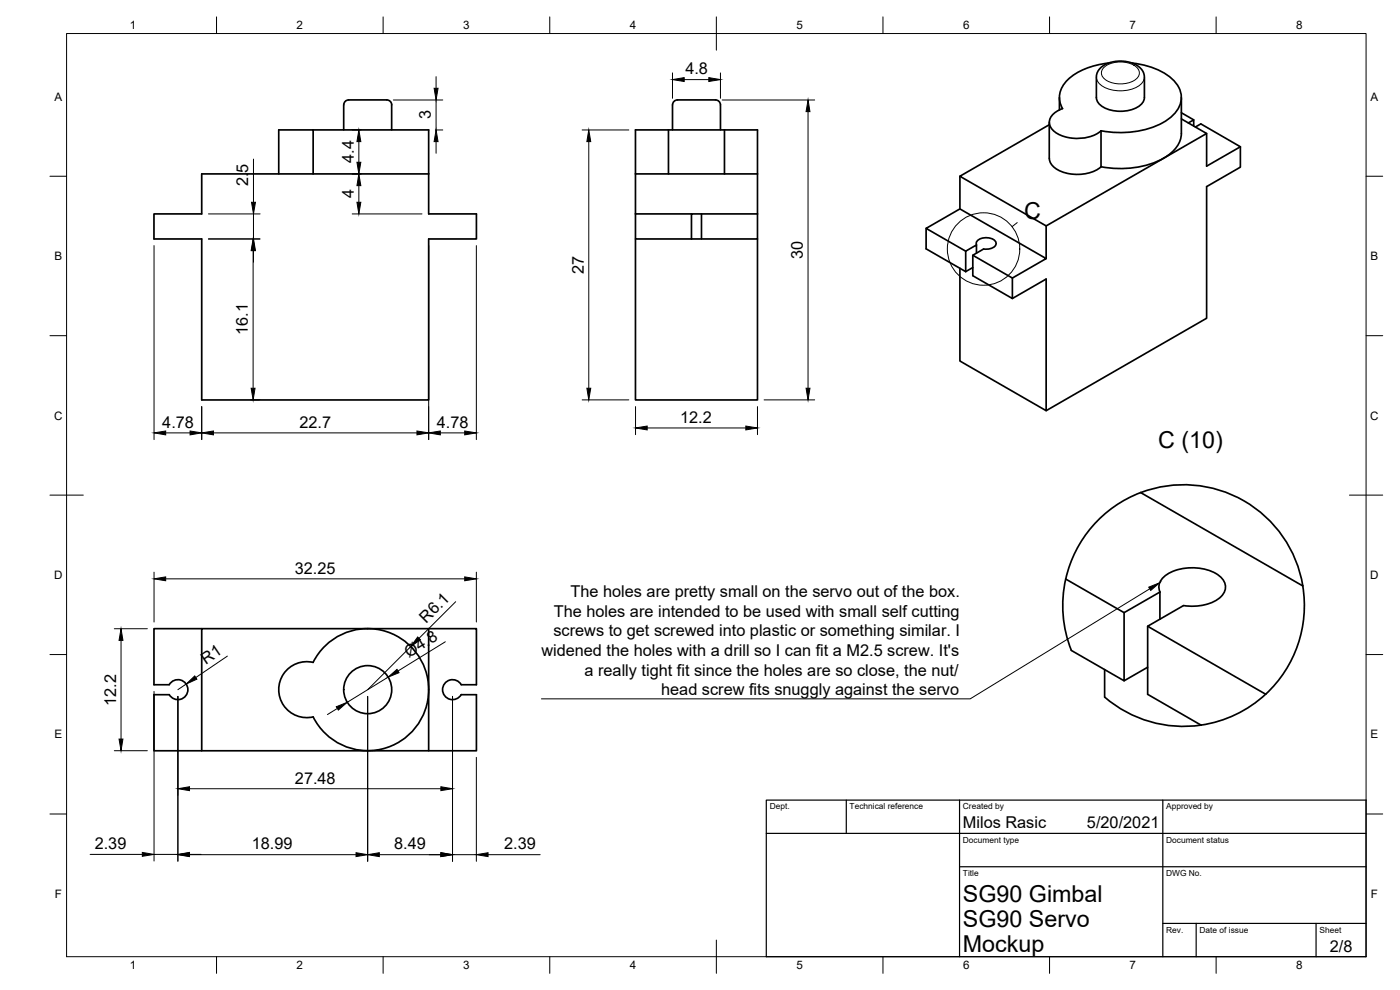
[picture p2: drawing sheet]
<svg xmlns="http://www.w3.org/2000/svg" width="420mm" height="297mm" viewBox="0 0 420 297" stroke-linecap="round" stroke-linejoin="round" font-family="sans-serif">
<!-- layer: Visible -->
<g fill="none" stroke="#000" stroke-width=".51">
<path d="M332.8 18.9a20.3 20.3 0 0 0-13.1 5.8 6.6 6.6 0 0 0-.8 7.9 4.9 4.9 0 0 0-4 4.3 5.7 5.7 0 0 0 4.7 4.1 12.3 12.3 0 0 0 10.8-1.8M339.7 18.9a19 19 0 0 1 13.6 6.5 6.8 6.8 0 0 1-1.2 9.1 24.2 24.2 0 0 1-17.4 5.2l-4.3-.5M94 39h34.7v25.2h14.3v7.5h-14.3v48.3h-68.2v-48.3h-14.3v-7.5h14.3v-12h68.2M103.1 31.5v7.5M103.2 31.5a2.05 2.05 0 0 1 2.5-1.5h9.3a2.08 2.08 0 0 1 2.6 1.5M117.5 31.5v7.5M200.6 39v13.2M201.8 31.5v7.5M201.8 31.5a2.04 2.04 0 0 1 2.5-1.5h9.4a2.06 2.06 0 0 1 2.5 1.5M216.2 31.5v7.5M217.4 39v13.2M314.9 36.7v10.8a5.6 5.6 0 0 0 5 4.4 12.4 12.4 0 0 0 10.5-1.9"/>
<path d="M317.9 29.3v3.7M330.2 20.5l2.2-1.5 3-.6 3.2 .2 2.5 1 1.5 1.2 .7 1.3 .2 7.1a5.2 5.2 0 0 1-5 4 9.1 9.1 0 0 1-9.1-2.6l-.4-1.4 .1-6.5 .5-1.5zM330.4 39.3v10.7M354.5 29.3v10.7a9.1 9.1 0 0 1-5.3 7.5 28.6 28.6 0 0 1-18.8 2.5M354.5 35.7l7.6 4.4-48.1 27.7-25.9-14.9 26.8-15.5M354.5 33.8l3.7 2.2M356.6 36.9l1.6-.9v1.8M358.8 38.1l1.6-.9 11.9 6.8-10.2 5.9v-9.8M83.7 52.2v-13.2h10.3v13.2M190.7 52.2h36.6M288.1 52.9v9.8M372.3 44v6.2l-10.2 5.8v39.5l-48.1 27.7"/>
<path d="M190.7 64.2v-25.2h36.6v25.2M190.7 64.2v7.5h16.8M190.7 71.7v48.3h36.6v-48.3M190.7 64.2h16.8M210.5 64.2v7.5M227.3 64.2h-19.8v7.5M227.3 64.2v7.5h-19.8M277.9 68.5v6.2l11.9 6.8M289.8 75.4l-11.9-6.9 10.2-5.8 25.9 14.9-10.2 5.8-11.8-6.8M293.1 76v-2.5l-3.3 1.9v6.1M293.1 73.5a1.56 1.56 0 0 1 1.4-2 3.7 3.7 0 0 1 4.4 1.3 2.47 2.47 0 0 1-3.1 2l-.6-.1-3.2 1.9v6.1l11.8 6.9v-6.2M314 67.8v9.8"/>
<path d="M288.1 80.5v27.8l25.9 14.9v-39.5l-10.2 5.9M292 80.3l-2.2 1.2M342.3 147.8l48.7 28M342.4 147.8a36.3 36.3 0 0 0-20.9 47.3l15.9 9.2v-20.5M342.4 147.8a36.2 36.2 0 0 1 48.6 28M319.8 173.7l17.6 10.1 10.7-6.2v8.2M348.1 177.6a4.3 4.3 0 0 1 2.6-5.5 15.3 15.3 0 0 1 15 .5 4 4 0 0 1 .1 7 14.7 14.7 0 0 1-10.6 2.1l-10.8 6.2 35.4 20.4M391 175.8a36.3 36.3 0 0 1-11.1 32.5M60.5 188.6h-14.3v16.9l4.6-.1a3 3 0 0 1 4.5-.8 3 3 0 0 1 0 4.6 3 3 0 0 1-4.5-.8h-4.6v16.9h14.3M60.5 188.6h68.2v36.7h-68.2zM128.7 188.6h14.3v16.9l-4.6-.1a3 3 0 0 0-4.5-.8 3 3 0 0 0 0 4.6 3 3 0 0 0 4.5-.8h4.6v16.9h-14.3M344.4 187.9v20.4l16.1 9.3"/>
<path d="M86.5 200.6a8.4 8.4 0 0 1 7.5-1.8 18.3 18.3 0 0 1 27.8-6.1 18.3 18.3 0 0 1 0 28.5 18.3 18.3 0 0 1-27.8-6.1 8.4 8.4 0 0 1-9.4-4.3 8.4 8.4 0 0 1 1.9-10.2zM331.5 200.9v8.3M344.4 200.2l-7 4.1M379.9 208.3a36.3 36.3 0 0 1-48.4 .9"/>
<circle cx="110.4" cy="206.9" r="7.2"/>
</g>
<!-- layer: Visible Narrow -->
<path d="M329 23.1a5.2 5.2 0 0 0 5 3.9 9.1 9.1 0 0 0 9.1-2.6l.4-1.3M331.5 20a8.2 8.2 0 0 1 9.9 .5 2.35 2.35 0 0 1-1.1 3.7 8.3 8.3 0 0 1-9.2-.9 2.19 2.19 0 0 1 .4-3.3z" fill="none" stroke="#000" stroke-width=".3"/>
<!-- layer: Border -->
<g fill="none" stroke="#000" stroke-width=".3">
<path d="M20 10.1h390v276.9h-390zM65 5.1v5M115 5.1v5M165 5.1v5M215 5.1v10M265 5.1v5M315 5.1v5M365 5.1v5M15 52.9h5M410 52.9h5M15 100.7h5M410 100.7h5"/>
<path d="M15 148.6h10M405 148.6h10M15 196.4h5M410 196.4h5M15 244.2h5M410 244.2h5M65 287v5M115 287v5M165 287v5M215 282.1v9.9M265 287v5M315 287v5"/>
<path d="M365 287v5"/>
</g>
<!-- layer: TitleBlock -->
<path d="M230 240.1h180v46.9h-180zM230 250h180M254 240.1v9.9M288 240.1v46.9M349 240.1v46.9M288 260.1h122M349 277.1h61M359 277.1v9.9M395 277.1v9.9" fill="none" stroke="#000" stroke-width=".36"/>
<!-- layer: Dimensions -->
<g fill="none" stroke="#000" stroke-width=".3">
<path d="M105.7 39h2.7M118 30h14.9M130.6 39h2.3M130.9 23v3.5M130.9 30v9M174.7 39h14M201.8 21.9v7.6M205.3 23.9h7.4M216.2 21.9v7.6M216.7 30h27.8M242.5 33.5v83M76.1 47.7v13"/>
<path d="M105.7 52.2h2.7M107.7 42.5v6.2M107.7 55.7v5M130.9 42.5v3.5M176.7 42.5v74M46.2 73.7v58.2M62.5 71.7h15.6M62.5 64.2h15.6M76 75.2v41.3M76.1 64.2v7.5M76.1 75.2v3.5M105.7 64.2h20.9"/>
<path d="M128.7 73.7v58.2M143 73.7v58.2M75.2 120h2.8M174.7 120h14M229.3 120h15.2M49.7 129.9h7.3M60.5 122v9.9M64.1 129.9h61M132.1 129.9h7.4M190.7 122v8.4M194.2 128.4h29.6M227.3 122v8.4"/>
<path d="M46.2 171.7v14.9M49.7 173.7h89.8M143 171.7v14.9M34.3 188.6h9.9M36.3 192.1v29.6M68.2 196.9l-9.4 6.4M123.3 194l-13 12.9M133.6 192.6l-14.2 8.7M136.8 180.5l-11 11M46.2 207.4v50.9M53.4 208.9v49.5M55.9 205.3l-2.5 1.6"/>
<path d="M101.2 212.6l-2.9 1.8M110.3 208.9v49.5M116.5 203.2l-12.3 7.5M135.8 208.9v49.5M34.3 225.2h9.9M56.9 236.7h75.4M143 227.2v31.2M27.1 256.4h15.6M46.2 256.4h7.2M56.9 256.4h49.9M56.9 256.4h3.5M113.8 256.4h18.5"/>
<path d="M135.8 256.4h7.2M146.5 256.4h15.6"/>
</g>
<g fill="#000" stroke="#000" stroke-width=".3">
<path d="M130.3 26.5h1.2l-.6 3.5zM201.8 23.9l3.5-.6v1.2zM212.7 23.3l3.5 .6-3.5 .6zM242.5 30l.6 3.5h-1.2zM107.7 52.2l.6 3.5h-1.2zM107.7 39l.6 3.5h-1.2zM107.1 48.7h1.2l-.6 3.5zM130.9 39l.6 3.5h-1.2zM176.7 39l.6 3.5h-1.2zM76 71.7l.5 3.5h-1.1zM76.1 71.7l.6 3.5h-1.2zM75.5 60.7h1.2l-.6 3.5z"/>
<path d="M107.1 60.7h1.2l-.6 3.5zM75.4 116.5h1.1l-.5 3.5zM176.1 116.5h1.2l-.6 3.5zM241.9 116.5h1.2l-.6 3.5zM46.2 129.9l3.5-.6v1.2zM57 129.3l3.5 .6-3.5 .6zM60.5 129.9l3.6-.6v1.2zM125.1 129.3l3.6 .6-3.6 .6zM128.7 129.9l3.4-.6v1.2zM139.5 129.3l3.5 .6-3.5 .6zM190.7 128.4l3.5-.6v1.2zM223.8 127.8l3.5 .6-3.5 .6z"/>
<path d="M46.2 173.7l3.5-.6v1.2zM139.5 173.1l3.5 .6-3.5 .6zM36.3 188.6l.6 3.5h-1.2zM125.3 191.1l.9 .8-2.9 2.1zM55.9 205.3l2.5-2.5 .7 1zM100.9 212.1l3.3-1.4-2.7 2.3zM116.5 203.2l2.6-2.4 .7 1zM35.7 221.7h1.2l-.6 3.5zM53.4 236.7l3.5-.6v1.1zM132.3 236.1l3.5 .6-3.5 .5zM42.7 255.8l3.5 .6-3.5 .5zM53.4 256.4l3.5-.6v1.2z"/>
<path d="M53.4 256.4l3.5-.6v1.1zM106.8 255.8l3.5 .6-3.5 .6zM110.3 256.4l3.5-.6v1.2zM132.3 255.8l3.5 .6-3.5 .6zM143 256.4l3.5-.6v1.2z"/>
</g>
<!-- layer: Annotations -->
<g fill="none" stroke="#000" stroke-width=".3">
<path d="M305.3 66.8l-1.6 1.2M345.1 176.7l-53.9 33h-128.7"/>
<circle cx="295.2" cy="74.7" r="10.9"/>
</g>
<path d="M344.7 176.2l3.3-1.4-2.6 2.4z" fill="#000" stroke="#000" stroke-width=".3"/>
<g font-size="7">
<text x="307.3" y="65.7">C</text>
<text x="347.6" y="134.5">C (10)</text>
<text x="289" y="270.6">SG90 Gimbal</text>
<text x="289" y="278.1">SG90 Servo</text>
<text x="289" y="285.5">Mockup</text>
</g>
<g font-size="4.9">
<text x="205.7" y="22.3">4.8</text>
<text x="129.3" y="35.8" transform="rotate(-90 129.3 35.8)">3</text>
<text x="106.2" y="48.9" transform="rotate(-90 106.2 48.9)">4.4</text>
<text x="74.5" y="55.8" transform="rotate(-90 74.5 55.8)">2.5</text>
<text x="106.2" y="59.5" transform="rotate(-90 106.2 59.5)">4</text>
<text x="240.9" y="77.7" transform="rotate(-90 240.9 77.7)">30</text>
<text x="175.2" y="82.2" transform="rotate(-90 175.2 82.2)">27</text>
<text x="74.4" y="100.4" transform="rotate(-90 74.4 100.4)">16.1</text>
<text x="48.7" y="128.3">4.78</text>
<text x="89.9" y="128.4">22.7</text>
<text x="131.1" y="128.3">4.78</text>
<text x="204.1" y="126.9">12.2</text>
<text x="88.5" y="172.1">32.25</text>
<text x="171.2" y="179.2">The holes are pretty small on the servo out of the box.</text>
<text x="166.2" y="185.1">The holes are intended to be used with small self cutting</text>
<text x="127.9" y="187.2" transform="rotate(-45 127.9 187.2)">R6.1</text>
<text x="166.1" y="191">screws to get screwed into plastic or something similar. I</text>
<text x="122.7" y="197.4" transform="rotate(-32 122.7 197.4)">Ø4.8</text>
<text x="162.5" y="196.9">widened the holes with a drill so I can fit a M2.5 screw. It's</text>
<text x="61.7" y="199.5" transform="rotate(-34 61.7 199.5)">R1</text>
<text x="175.4" y="202.8">a really tight fit since the holes are so close, the nut/</text>
<text x="198.4" y="208.6">head screw fits snuggly against the servo</text>
<text x="34.8" y="211.8" transform="rotate(-90 34.8 211.8)">12.2</text>
<text x="88.5" y="235.1">27.48</text>
<text x="289" y="248.5">Milos Rasic</text>
<text x="326.2" y="248.5">5/20/2021</text>
<text x="28.4" y="254.8">2.39</text>
<text x="75.6" y="254.9">18.99</text>
<text x="118.3" y="254.9">8.49</text>
<text x="151.3" y="254.9">2.39</text>
<text x="399.1" y="285.7">2/8</text>
</g>
<g font-size="3.5">
<text x="39" y="8.8">1</text>
<text x="89" y="8.8">2</text>
<text x="139" y="8.8">3</text>
<text x="189" y="8.8">4</text>
<text x="239" y="8.8">5</text>
<text x="289" y="8.8">6</text>
<text x="339" y="8.8">7</text>
<text x="389" y="8.8">8</text>
<text x="16.3" y="30.2">A</text>
<text x="411.3" y="30.2">A</text>
<text x="16.3" y="78">B</text>
<text x="411.3" y="78">B</text>
<text x="16.2" y="125.9">C</text>
<text x="411.2" y="125.9">C</text>
<text x="16.2" y="173.7">D</text>
<text x="411.2" y="173.7">D</text>
<text x="16.3" y="221.6">E</text>
<text x="411.3" y="221.6">E</text>
<text x="16.4" y="269.4">F</text>
<text x="411.4" y="269.4">F</text>
<text x="39" y="290.8">1</text>
<text x="89" y="290.8">2</text>
<text x="139" y="290.8">3</text>
<text x="189" y="290.8">4</text>
<text x="239" y="290.8">5</text>
<text x="289" y="290.8">6</text>
<text x="339" y="290.8">7</text>
<text x="389" y="290.8">8</text>
</g>
<g font-size="2.5">
<text x="231" y="242.9">Dept.</text>
<text x="255" y="242.9">Technical reference</text>
<text x="289" y="242.9">Created by</text>
<text x="350" y="242.9">Approved by</text>
<text x="289" y="252.8">Document type</text>
<text x="350" y="252.8">Document status</text>
<text x="289" y="262.9">Title</text>
<text x="350" y="262.9">DWG No.</text>
<text x="350" y="279.9">Rev.</text>
<text x="360" y="279.9">Date of issue</text>
<text x="396" y="279.9">Sheet</text>
</g>
</svg>
